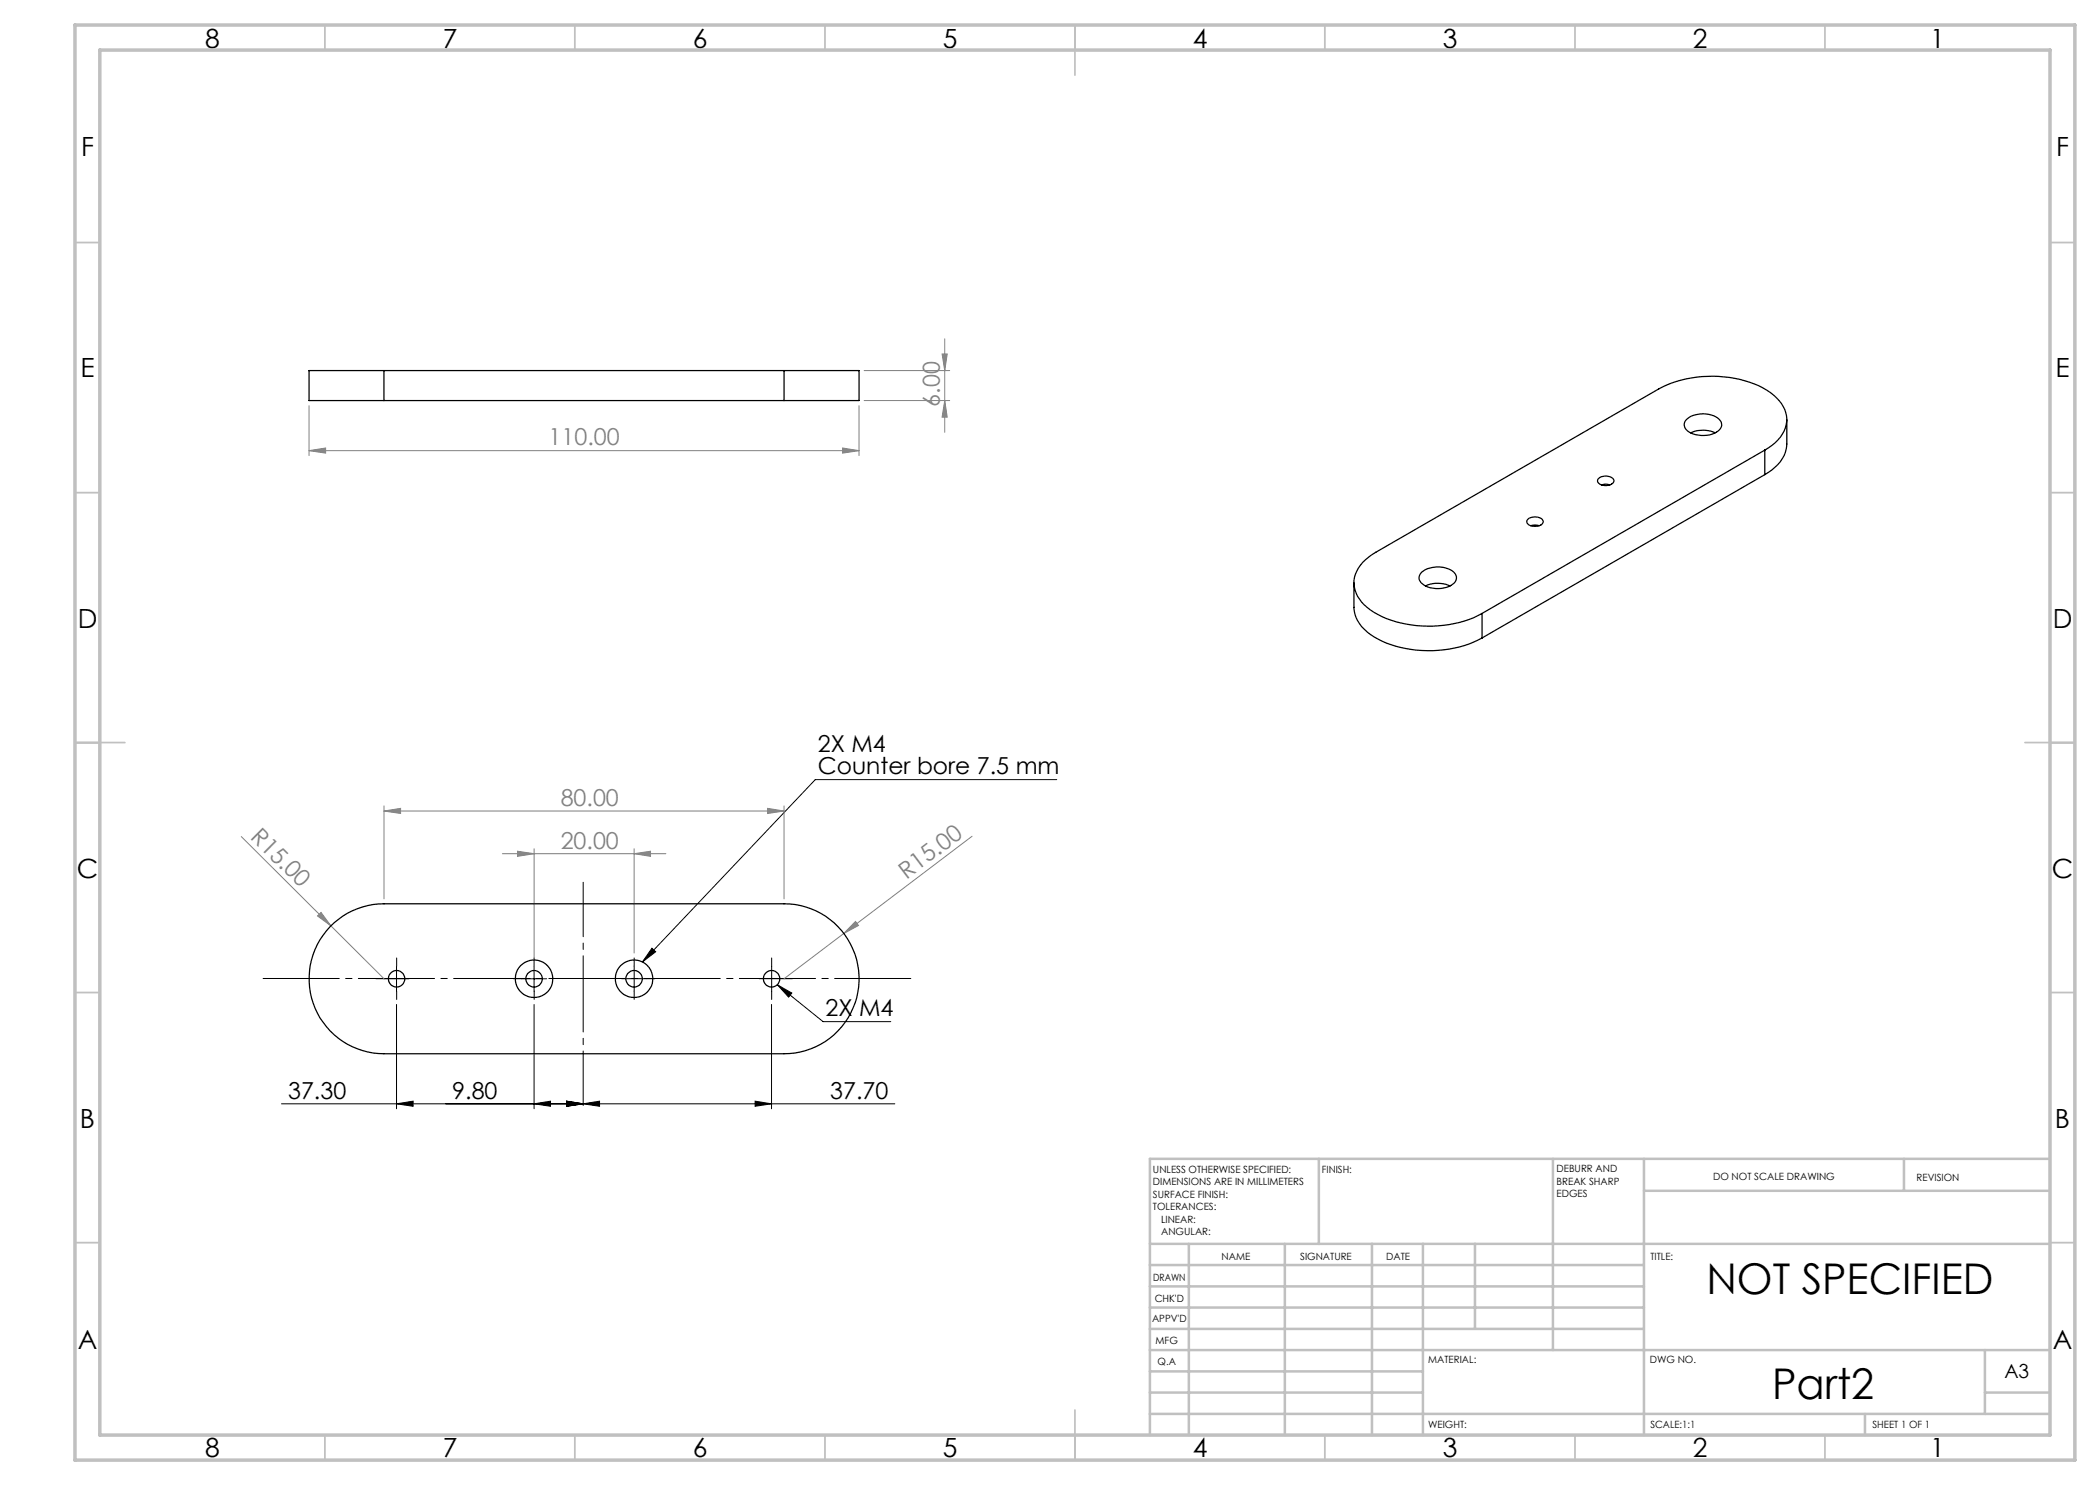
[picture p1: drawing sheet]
<svg xmlns="http://www.w3.org/2000/svg" width="420mm" height="297mm" viewBox="0 0 420 297" stroke-linecap="round" stroke-linejoin="round" font-family="sans-serif">
<g fill="none" stroke="#000" stroke-width=".2">
<path d="M211.3 155.9h-48.2l-34.6 36.5M76.8 195.8h5M79.3 193.2v5.1M104.3 195.8h5M106.8 193.2v5.1M130.4 189.6l.7 .8-2.6 2zM155.5 197l9.1 7.3h13.6M155.5 197l2.9 1.6-.7 .8zM79.3 200.9v20.9M106.8 200.9v20.9M154.3 200.9v20.9M56.3 220.8h122.7"/>
<path d="M79.3 220.8l3.3-.6v1.1zM106.8 220.8l3.3-.6v1.1zM113.3 220.2l3.3 .6-3.3 .5zM116.6 220.8l3.3-.6v1.1zM151 220.2l3.3 .6-3.3 .5z"/>
</g>
<g fill="none" stroke="#808080" stroke-width=".2">
<path d="M172.8 74.1h17.1M188.4 70.8h1l-.5 3.3zM188.9 67.8v18.7M61.8 90.1l3.3-.5v1zM61.8 81.1v10M61.8 90.1h110M168.5 89.6l3.3 .5-3.3 .5zM171.8 81.1v10M172.8 80.1h17.1M188.9 80.1l.5 3.3h-1zM48.3 167.3l28.5 28.5M76.8 162.2l3.3-.5v1z"/>
<path d="M76.8 161.2v18.6M76.8 162.2h80M100.5 170.7h32.7M103.5 170.2l3.3 .5-3.3 .6zM106.8 169.8v25M126.8 170.7l3.3-.5v1.1zM126.8 169.8v20.8M153.5 161.7l3.3 .5-3.3 .5zM156.8 161.2v18.6M194.4 167.2l-37.6 28.6M63.5 183.2l.7-.7 2 2.7zM171.1 184.3l.6 .8-2.9 1.6z"/>
</g>
<g fill="none" stroke="#000" stroke-width=".2" stroke-dasharray="15.2 1.3 1.3 1.3">
<path d="M76.8 195.7h-1.6M79.3 193.2v-1.6M79.3 198.2v1.7M104.3 195.7h-1.6M106.8 193.2v-1.6M106.8 198.2v1.7M126.8 195.7v-2.5M126.8 195.7h-2.5M126.8 195.7v2.5M126.8 195.7h2.5M126.8 193.2v-1.6M126.8 198.2v1.7"/>
<path d="M129.3 195.7h1.7M154.3 195.7v-2.5M154.3 195.7h-2.5M154.3 195.7v2.5M154.3 195.7h2.5M154.3 193.2v-1.6M154.3 198.2v1.7M156.8 195.7h1.7"/>
</g>
<path d="M51.5 195.7h131.8" fill="none" stroke="#000" stroke-width=".2" stroke-dasharray="15.2 1.3 1.3 1.3" stroke-dashoffset="-1.2"/>
<path d="M116.6 176.5v44.6" fill="none" stroke="#000" stroke-width=".2" stroke-dasharray="15.2 1.3 1.3 1.3" stroke-dashoffset="4.4"/>
<g fill="none" stroke="#c0c0c0" stroke-width=".35">
<path d="M65 5v5M115 5v5M165 5v5M215 5v10M265 5v5M315 5v5M365 5v5M15 48.5h5M410 48.5h5M15 98.5h5M410 98.5h5M15 148.5h10"/>
<path d="M405 148.5h10M15 198.5h5M410 198.5h5M15 248.5h5M410 248.5h5M65 287v5M115 287v5M165 287v5M215 282v10M265 287v5M315 287v5M365 287v5"/>
</g>
<g fill="none" stroke="#c0c0c0" stroke-width=".5">
<path d="M263.8 231.8v17M310.6 231.8v38.2M328.8 231.8v55.2M328.8 238.2h81.2M380.8 231.8v6.4M410 231.8h-180v55.2M230 248.8h180M230 257.3h98.8M230 253h98.8M237.8 248.8v38.2M257 248.8v38.2M274.4 248.8v38.2"/>
<path d="M284.6 248.8v38.2M295 248.8v17M230 265.8h98.8M230 261.5h98.8M230 278.5h54.6M230 274.3h54.6M230 270h180M397 278.5h13M397 270v12.8M230 282.8h180M373 282.8v4.2"/>
</g>
<path d="M15 5h400v287h-400zM20 10h390v277h-390z" fill="none" stroke="#c0c0c0" stroke-width=".7"/>
<g fill="#000">
<path d="M130.4 189.6l.7 .8-2.6 2zM155.5 197l2.9 1.6-.7 .8z"/>
<path d="M106.8 220.8l3.3-.6v1.1zM113.3 220.2l3.3 .6-3.3 .5zM79.3 220.8l3.3-.6v1.1zM113.3 220.2l3.3 .6-3.3 .5z"/>
<path d="M116.6 220.8l3.3-.6v1.1zM151 220.2l3.3 .6-3.3 .5z"/>
</g>
<g fill="#808080">
<path d="M63.5 183.2l.7-.7 2 2.7z"/>
<path d="M171.1 184.3l.6 .8-2.9 1.6z"/>
<path d="M168.5 89.6l3.3 .5-3.3 .5zM61.8 90.1l3.3-.5v1z"/>
<path d="M76.8 162.2l3.3-.5v1zM153.5 161.7l3.3 .5-3.3 .5zM103.5 170.2l3.3 .5-3.3 .6zM126.8 170.7l3.3-.5v1.1z"/>
<path d="M188.9 80.1l.5 3.3h-1zM188.4 70.8h1l-.5 3.3z"/>
</g>
<g fill="none" stroke="#000" stroke-width=".25">
<path d="M76.8 74.1h-15v6h15M76.8 74.1v6M76.8 74.1h80M156.8 74.1h15v6h-15M156.8 74.1v6M76.8 80.1h80M319.6 95.8a2.1 2.1 0 0 1 3.2 .3 1.77 1.77 0 0 1-2.5 .9l-.3-.2a.72 .72 0 0 1-.4-1zM320.3 97l.7-.2 1 .2M337.4 83.8a5.2 5.2 0 0 1 6.7 .3 1.55 1.55 0 0 1-.8 2.4 5.5 5.5 0 0 1-6.1-.6l-.2-.3a1.43 1.43 0 0 1 .4-1.8zM338.1 86.6a5.9 5.9 0 0 1 4.9 0M353 90a7.5 7.5 0 0 0 4.4-6.3 7.4 7.4 0 0 0-4.1-5.7 23.2 23.2 0 0 0-21.5-.2l-56.6 32.7a7.5 7.5 0 0 0-4.4 6.2 7.7 7.7 0 0 0 4.8 6.2 23.5 23.5 0 0 0 20.8-.2M353 90l-56.6 32.7"/>
<path d="M353 90v4.9M353 94.9l-56.6 32.7M357.4 83.9v4.9a7.2 7.2 0 0 1-3.7 5.7l-.7 .4M270.8 116.6v4.9a7.6 7.6 0 0 0 4.8 6.3 23.5 23.5 0 0 0 20.8-.2M284.4 114.4a5.3 5.3 0 0 1 6.6 .4 1.59 1.59 0 0 1-.8 2.3 5.4 5.4 0 0 1-6-.6 1.43 1.43 0 0 1 .2-2.1zM285.1 117.2a5.8 5.8 0 0 1 4.9 0M305.6 103.8a2.19 2.19 0 0 1 3 .4 1.42 1.42 0 0 1-1.8 1.1l-.7-.2-.5-.3a.64 .64 0 0 1 0-1zM306.1 105.2l.7-.2 1 .2M296.4 122.7v4.9M66 185.3a15 15 0 0 1 10.8-4.5h80a15 15 0 0 1 15 15 15 15 0 0 1-15 14.9h-80a15 15 0 0 1-13.8-9.1 15 15 0 0 1 3-16.3z"/>
<circle cx="79.3" cy="195.8" r="1.64"/>
<circle cx="106.8" cy="195.7" r="3.7"/>
<circle cx="106.8" cy="195.8" r="1.64"/>
<circle cx="126.8" cy="195.7" r="3.7"/>
<circle cx="126.8" cy="195.8" r="1.64"/>
<circle cx="154.3" cy="195.8" r="1.64"/>
</g>
<g font-size="8.5">
<text x="341.3" y="258.8">NOT SPECIFIED</text>
<text x="354.4" y="279.7">Part2</text>
</g>
<g font-size="5.3">
<text x="41" y="9.5">8</text>
<text x="88.5" y="9.5">7</text>
<text x="138.5" y="9.5">6</text>
<text x="188.5" y="9.5">5</text>
<text x="238.5" y="9.5">4</text>
<text x="288.5" y="9.5">3</text>
<text x="338.5" y="9.5">2</text>
<text x="386" y="9.5">1</text>
<text x="16.2" y="31.3">F</text>
<text x="411.2" y="31.3">F</text>
<text x="16.1" y="75.5">E</text>
<text x="411.1" y="75.5">E</text>
<text x="15.5" y="125.5">D</text>
<text x="410.5" y="125.5">D</text>
<text x="15.4" y="175.5">C</text>
<text x="410.4" y="175.5">C</text>
<text x="16" y="225.5">B</text>
<text x="411" y="225.5">B</text>
<text x="15.5" y="269.8">A</text>
<text x="410.5" y="269.8">A</text>
<text x="41" y="291.5">8</text>
<text x="88.5" y="291.5">7</text>
<text x="138.5" y="291.5">6</text>
<text x="188.5" y="291.5">5</text>
<text x="238.5" y="291.5">4</text>
<text x="288.5" y="291.5">3</text>
<text x="338.5" y="291.5">2</text>
<text x="386" y="291.5">1</text>
</g>
<g font-size="4.7" fill="#808080">
<text x="187.9" y="81.3" transform="rotate(-90 187.9 81.3)">6.00</text>
<text x="109.7" y="89.1">110.00</text>
<text x="112.1" y="161.2">80.00</text>
<text x="49.9" y="167.5" transform="rotate(45 49.9 167.5)">R15.00</text>
<text x="112.1" y="169.7">20.00</text>
<text x="181.3" y="175.9" transform="rotate(-37 181.3 175.9)">R15.00</text>
</g>
<g font-size="4.7">
<text x="163.6" y="150.3">2X M4</text>
<text x="163.6" y="154.9">Counter bore 7.5 mm</text>
<text x="165.1" y="203.2">2X M4</text>
<text x="57.6" y="219.7">37.30</text>
<text x="90.5" y="219.7">9.80</text>
<text x="166" y="219.7">37.70</text>
</g>
<text font-size="3.9" x="400.9" y="275.5">A3</text>
<g font-size="2">
<text x="230.6" y="234.6">UNLESS OTHERWISE SPECIFIED:</text>
<text x="230.6" y="237.1">DIMENSIONS ARE IN MILLIMETERS</text>
<text x="230.6" y="239.6">SURFACE FINISH:</text>
<text x="264.4" y="234.6">FINISH:</text>
<text x="311.3" y="234.5">DEBURR AND</text>
<text x="311.3" y="237">BREAK SHARP</text>
<text x="311.3" y="239.5">EDGES</text>
<text x="342.6" y="236">DO NOT SCALE DRAWING</text>
<text x="383.3" y="236.2">REVISION</text>
<text x="230.6" y="242.1">TOLERANCES:</text>
<text x="232.2" y="244.6">LINEAR:</text>
<text x="232.2" y="247.1">ANGULAR:</text>
<text x="244.3" y="252">NAME</text>
<text x="260" y="251.9">SIGNATURE</text>
<text x="277.2" y="251.9">DATE</text>
<text x="330.1" y="251.9">TITLE:</text>
<text x="230.6" y="256.1">DRAWN</text>
<text x="230.9" y="260.3">CHK'D</text>
<text x="230.4" y="264.4">APPV'D</text>
<text x="231.1" y="268.8">MFG</text>
<text x="231.5" y="273">Q.A</text>
<text x="285.6" y="272.5">MATERIAL:</text>
<text x="330" y="272.5">DWG NO.</text>
<text x="285.6" y="285.5">WEIGHT:</text>
<text x="330.1" y="285.6">SCALE:1:1</text>
<text x="374.5" y="285.6">SHEET 1 OF 1</text>
</g>
</svg>
